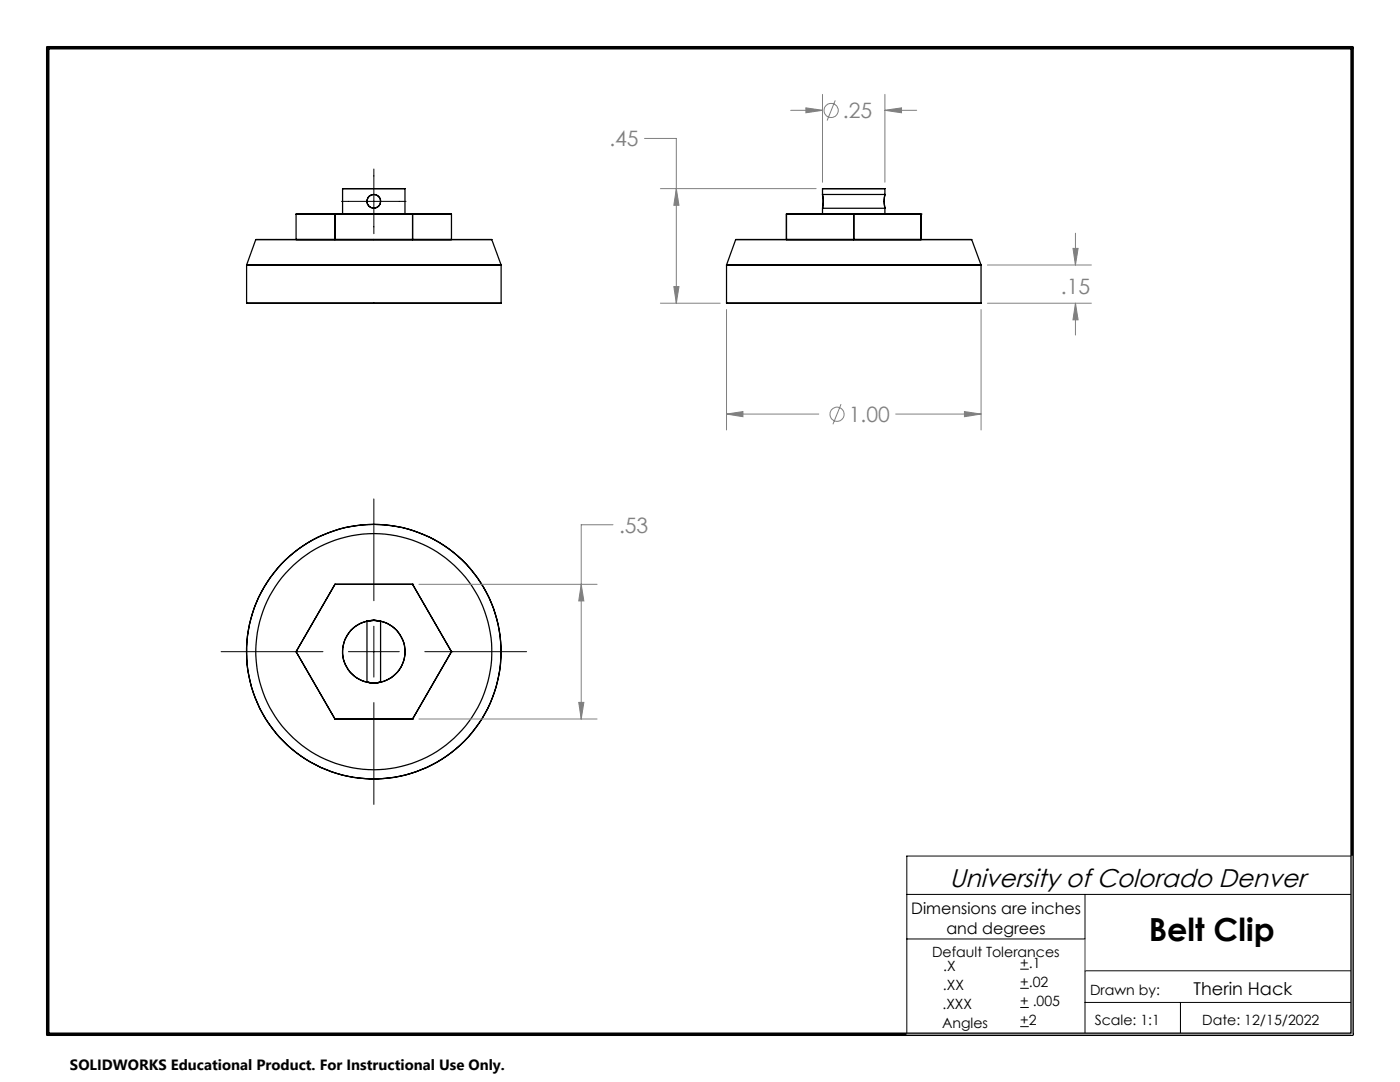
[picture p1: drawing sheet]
<svg xmlns="http://www.w3.org/2000/svg" width="279mm" height="216mm" viewBox="0 0 279 216" stroke-linecap="round" stroke-linejoin="round" font-family="sans-serif">
<g fill="none" stroke="#000" stroke-width=".25">
<path d="M68.4 37.6h12.4zM68.4 37.6v5.1M80.8 37.6v5.1M164.1 37.6h12.5zM164.1 38.8l.2 1-.2 1.7 .2-1.2zM164.1 37.6v1.2M176.6 38.8l-.1 1.1 .1 1.6-.1-.9zM176.6 37.6v1.2h-12.5M49.2 52.9h50.8zM51 47.8h47.1zM51 47.8l-1.8 5.1v7.6M59.1 42.7h31v5.1h-31z"/>
<path d="M66.9 42.7v5.1M68.4 42.7h12.4zM82.3 42.7v5.1M98.1 47.8l1.9 5.1v7.6M145 52.9h50.8zM146.8 47.8h47.1zM146.8 47.8l-1.8 5.1v7.6M157 47.8h.1M157 42.7h.1M157 47.8h26.8M157 42.7h26.8M157 42.7v5.1"/>
<path d="M164.1 42.7h12.5zM164.1 41.6h12.5M164.1 41.5v1.2M170.4 42.7v5.1M176.6 41.5v1.2M183.8 47.8h.1M183.8 42.7h.1M183.8 42.7v5.1M193.9 47.8l1.9 5.1M195.8 52.9v7.6M49.2 60.5h50.8zM145 60.5h50.8z"/>
<path d="M66.9 116.6h.1M66.9 116.6h15.4M66.9 116.6l-7.8 13.4M82.3 116.6h.1M82.3 116.6l7.8 13.4M59.1 130h.1M59.1 130l7.8 13.5M73.2 136.1l1.4 .2 1.4-.2a5.1 5.1 0 0 1-2.8 0zM73.2 124a5.3 5.3 0 0 1 2.8 0l-1.4-.2zM73.2 123.9v12.2M76 124v12.1M90.1 130h.1"/>
<path d="M90.1 130l-7.8 13.5M66.9 143.5h.1M66.9 143.5h15.4M82.3 143.5h.1"/>
<circle cx="74.6" cy="40.2" r="1.37"/>
<circle cx="74.6" cy="130" r="25.4"/>
<circle cx="74.6" cy="130" r="23.6"/>
<circle cx="74.6" cy="130" r="6.2"/>
</g>
<g fill="none" stroke="#808080" stroke-width=".2">
<path d="M164.1 18.8v17.6M176.6 18.8v17.6M128.6 27.6h6.4v32.9M131.8 37.6h31.1M135 37.6l.5 3.4h-1zM157.8 22h6.3M160.8 21.5l3.3 .5-3.3 .5zM166.7 20l-1.6 4.1M176.6 22l3.3-.5v1zM176.6 22h6.4M134.5 57.2h1l-.5 3.3zM197.1 52.9h20.7"/>
<path d="M214.1 49.6h1.1l-.6 3.3zM214.6 46.5v6.4M131.8 60.5h11.9M145 61.8v24M195.8 61.8v24M197.1 60.5h20.7M214.6 60.5l.6 3.3h-1.1zM214.6 60.5v6.4M145 82.6l3.3-.5v1zM145 82.6h18.4M167.9 80.6l-1.7 4.1M178.8 82.6h17"/>
<path d="M192.5 82.1l3.3 .5-3.3 .5zM83.6 116.6h35.6M116 116.6l.5 3.3h-1zM122.3 104.7h-6.3v38.8M83.6 143.5h35.6M115.5 140.2h1l-.5 3.3z"/>
<circle cx="165.9" cy="22" r="1.42"/>
<circle cx="167.1" cy="82.7" r="1.4"/>
</g>
<g fill="none" stroke="#000" stroke-width=".2">
<path d="M74.6 33.7v12.9M68.2 40.2h12.8M74.6 99.6v20.3M44.1 130h20.4M69.5 130h10.2M74.6 125v10.1M84.8 130h20.3M74.6 140.2v20.3M181 178.5h88.8M216.5 178.5v27.9M269.8 170.8h-88.8v35.6M181 187.4h35.5"/>
<path d="M203.6 193.4h1.7M203.6 197.2h1.7M216.5 193.7h53.3M203.6 201h1.7M203.6 204.9h1.7M216.5 200h53.3M235.6 200v6.4"/>
</g>
<path d="M9.5 9.5h260.3v196.9h-260.3z" fill="none" stroke="#000" stroke-width=".7"/>
<path d="M269.8 170.8v35.6h-88.8M216.5 187.4v6.3" fill="none" stroke="#c0c0c0" stroke-width=".2"/>
<path d="M192.5 82.1l3.3 .5-3.3 .5zM145 82.6l3.3-.5v1zM176.6 22l3.3-.5v1zM160.8 21.5l3.3 .5-3.3 .5zM214.6 60.5l.6 3.3h-1.1zM214.1 49.6h1.1l-.6 3.3zM135 37.6l.5 3.4h-1zM134.5 57.2h1l-.5 3.3zM116 116.6l.5 3.3h-1zM115.5 140.2h1l-.5 3.3z" fill="#808080"/>
<text font-size="6.3" x="229.3" y="187.9">Belt Clip</text>
<text font-size="5.1" x="189.5" y="176.9">University of Colorado Denver</text>
<g font-size="4.2" fill="#808080">
<text x="168.2" y="23.6">.25</text>
<text x="121.6" y="29.2">.45</text>
<text x="211.7" y="58.6">.15</text>
<text x="169.4" y="84.2">1.00</text>
<text x="123.5" y="106.3">.53</text>
</g>
<text font-size="3.5" x="238.2" y="198.5">Therin Hack</text>
<g font-size="3.2">
<text x="181.9" y="182.3">Dimensions are inches</text>
<text x="188.9" y="186.5">and degrees</text>
</g>
<text font-size="3" x="14" y="213.5">SOLIDWORKS Educational Product. For Instructional Use Only.</text>
<g font-size="2.8">
<text x="186" y="190.9">Default Tolerances</text>
<text x="188.2" y="197.5">.XX</text>
<text x="188.2" y="193.7">.X</text>
<text x="203.6" y="196.9">+.02</text>
<text x="203.6" y="193.1">+.1</text>
<text x="188.1" y="201.4">.XXX</text>
<text x="203.6" y="200.7">+ .005</text>
<text x="217.6" y="198.5">Drawn by:</text>
<text x="188" y="205.2">Angles</text>
<text x="203.6" y="204.5">+2</text>
<text x="218.5" y="204.5">Scale: 1:1</text>
<text x="239.9" y="204.5">Date: 12/15/2022</text>
</g>
</svg>
